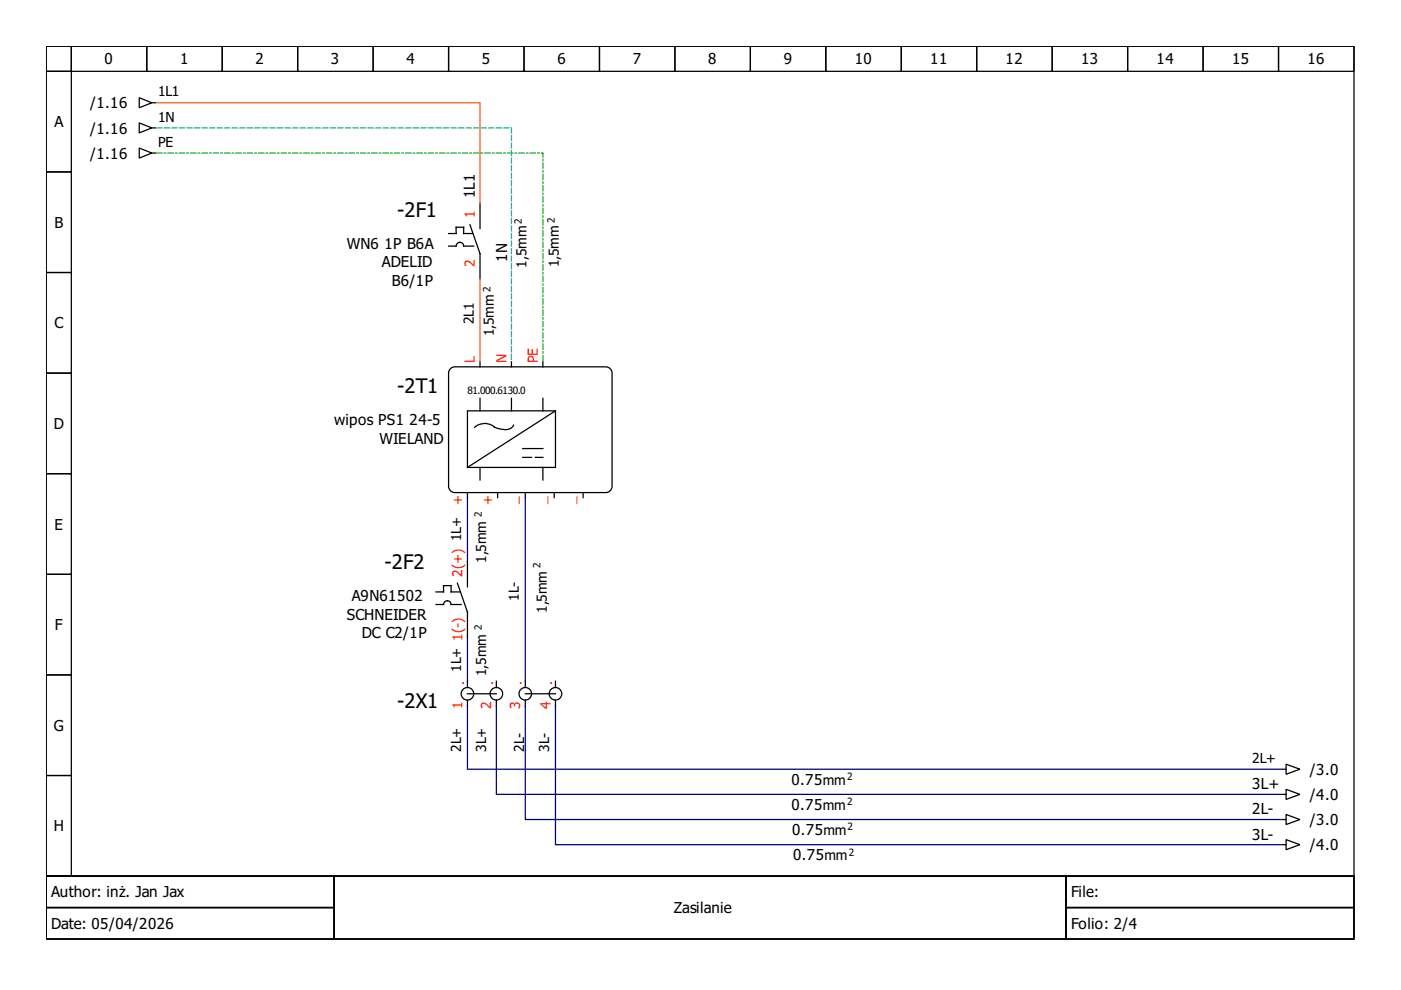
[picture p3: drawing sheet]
<svg xmlns="http://www.w3.org/2000/svg" width="297mm" height="210mm" viewBox="0 0 297 210" stroke-linecap="round" stroke-linejoin="round" font-family="sans-serif">
<g fill="none" stroke="#000" stroke-width=".27">
<path d="M9.8 9.8h277.3v176h-277.3zM9.8 9.8h5.3v5.3h-5.3zM9.8 15.1h5.3v21.4h-5.3zM15.1 9.8h16v5.3h-16zM31.1 9.8h16v5.3h-16zM47.1 9.8h16v5.3h-16zM63.1 9.8h16v5.3h-16zM79.1 9.8h16v5.3h-16zM95.1 9.8h16v5.3h-16zM111.1 9.8h16v5.3h-16zM127.1 9.8h16v5.3h-16zM143.1 9.8h16v5.3h-16z"/>
<path d="M159.1 9.8h16v5.3h-16zM175.1 9.8h16v5.3h-16zM191.1 9.8h16v5.3h-16zM207.1 9.8h16v5.3h-16zM223.1 9.8h16v5.3h-16zM239.1 9.8h16v5.3h-16zM255.1 9.8h16v5.3h-16zM271.1 9.8h16v5.3h-16zM9.8 36.5h5.3v21.3h-5.3zM29.5 31.4l2.7 1.1-2.7 1zM29.5 26.1l2.7 1-2.7 1.1zM29.5 20.7l2.7 1.1-2.7 1.1z"/>
<path d="M32.2 32.5h.8M32.2 27.1h.8M32.2 21.8h.8M9.8 57.8h5.3v21.3h-5.3zM95.1 52.2h1.6a.8 .8 0 0 1 .8-.8 .8 .8 0 0 1 .8 .8h2.1M95.1 49.5h1.6v-1.3h1.6v1.3h1.9M99.6 47.6l2.2 6.2v5.3M101.8 43.1v5.3M9.8 79.1h5.3v21.3h-5.3zM95.4 78.3l.6-.5h.4h32a1.33 1.33 0 0 1 1.4 1.3v24a1.33 1.33 0 0 1-1.4 1.3h-32a1.33 1.33 0 0 1-1.3-1.3v-24zM101.8 76.7v1.1M108.4 76.7v1.1"/>
<path d="M115.1 76.7v1.1M99.1 87.1h18.7v12h-18.7zM101.8 84.4v2.7M101.8 99.1v2.7M103.1 89.8a3.5 3.5 0 0 0-2.5 .8M103.3 89.8l1.1 .4 .4 .4M104.8 90.5l.6 .3 1.5 .3M108.4 84.4v2.7M108.9 90.1a1.83 1.83 0 0 1-1.8 1M110.8 95.1h4.3M110.8 97h1.9M113.5 97h1.6"/>
<path d="M115.1 84.4v2.7M115.1 99.1v2.7M117.8 87.1l-18.7 12M9.8 100.4h5.3v21.4h-5.3zM99.1 104.4v1.1M99.1 119.1v5.3M105.5 104.4v1.1M111.4 104.4v1.1M117.5 104.4v1.1M123.6 104.4v1.1M9.8 121.8h5.3v21.3h-5.3zM92.4 128.2h1.6a.8 .8 0 0 1 .8-.8 .8 .8 0 0 1 .8 .8h2.2"/>
<path d="M92.4 125.5h1.6v-1.3h1.6v1.3h1.9M97 123.6l2.1 6.2v5.3M9.8 143.1h5.3v21.3h-5.3zM99.1 144.4v1.4M99.1 148.4v1.4M99.1 147.1h6.1M105.2 144.4v1.4M105.2 148.4v1.4M111.4 144.4v1.4M111.4 148.4v1.4M111.4 147.1h6.4M117.8 144.4v1.4"/>
<path d="M117.8 148.4v1.4M9.8 164.4h5.3v21.4h-5.3zM271.9 168.4h.8M271.9 179.1h.8M271.9 173.8h.8M271.9 163.1h.8M272.7 167.4l2.9 1-2.9 1.1zM272.7 178l2.9 1.1-2.9 1.1zM272.7 172.7l2.9 1.1-2.9 1zM272.7 162l2.9 1.1-2.9 1.1zM9.8 185.8h277.3v13.3h-277.3zM9.8 185.8h61v6.6h-61z"/>
<path d="M9.8 192.4h61v6.7h-61zM70.8 185.8h155.2v13.3h-155.2zM226 185.8h61.1v6.6h-61.1zM226 192.4h61.1v6.7h-61.1z"/>
<circle cx="99.1" cy="147.1" r="1.33"/>
<circle cx="105.2" cy="147.1" r="1.33"/>
<circle cx="111.4" cy="147.1" r="1.33"/>
<circle cx="117.8" cy="147.1" r="1.33"/>
</g>
<path d="M33.3 27.1h75.1v49.6" fill="none" stroke="#0af" stroke-width=".27" stroke-dasharray="1.1 .5"/>
<path d="M99.1 105.5v13.6M111.4 105.5v38.9M99.1 135.1v9.3M99.1 149.8v13.3h172.5M105.2 149.8v18.6h166.4M111.4 149.8v24h160.2M117.8 149.8v29.3h153.8" fill="none" stroke="#00007f" stroke-width=".27"/>
<path d="M33.3 32.5h81.8v44.2" fill="none" stroke="#0a0" stroke-width=".27" stroke-dasharray="1.1 .5 .3 .5"/>
<path d="M33.3 21.8h68.5v21.3M101.8 59.1v17.6" fill="none" stroke="#f50" stroke-width=".27"/>
<g font-size="4.3">
<text x="84.2" y="46">-2F1</text>
<text x="84.2" y="83.4">-2T1</text>
<text x="81.5" y="120.7">-2F2</text>
<text x="84.2" y="150">-2X1</text>
</g>
<g font-size="3.2">
<text x="22.2" y="13.7">0</text>
<text x="38.2" y="13.7">1</text>
<text x="54.2" y="13.7">2</text>
<text x="70.2" y="13.7">3</text>
<text x="86.2" y="13.7">4</text>
<text x="102.2" y="13.7">5</text>
<text x="118.2" y="13.7">6</text>
<text x="134.2" y="13.7">7</text>
<text x="150.2" y="13.7">8</text>
<text x="166.2" y="13.7">9</text>
<text x="181.2" y="13.7">10</text>
<text x="197.2" y="13.7">11</text>
<text x="213.2" y="13.7">12</text>
<text x="229.2" y="13.7">13</text>
<text x="245.2" y="13.7">14</text>
<text x="261.2" y="13.7">15</text>
<text x="277.2" y="13.7">16</text>
<text x="19.1" y="23">/1.16</text>
<text x="11.5" y="27">A</text>
<text x="19.1" y="28.3">/1.16</text>
<text x="19.1" y="33.7">/1.16</text>
<text x="100.7" y="42.1" transform="rotate(-90 100.7 42.1)">1L1</text>
<text x="11.5" y="48.3">B</text>
<text x="73.5" y="52.7">WN6</text>
<text x="81.5" y="52.7">1P B6A</text>
<text x="81" y="56.7">ADELID</text>
<text x="107.6" y="55.6" transform="rotate(-90 107.6 55.6)">1N</text>
<text x="83.1" y="60.7">B6/1P</text>
<text x="11.5" y="69.6">C</text>
<text x="11.4" y="91">D</text>
<text x="70.8" y="90">wipos PS1</text>
<text x="80.4" y="94">WIELAND</text>
<text x="86.8" y="90">24-5</text>
<text x="11.5" y="112.3">E</text>
<text x="73.5" y="131.4">SCHNEIDER</text>
<text x="74.6" y="127.4">A9N61502</text>
<text x="11.7" y="133.6">F</text>
<text x="76.7" y="135.4">DC C2/1P</text>
<text x="11.4" y="155">G</text>
<text x="167.8" y="166.5">0.75mm</text>
<text x="265.5" y="167.4">3L+</text>
<text x="277.7" y="164.3">/3.0</text>
<text x="167.8" y="171.7">0.75mm</text>
<text x="265.5" y="172.7">2L-</text>
<text x="277.7" y="169.6">/4.0</text>
<text x="11.4" y="176.3">H</text>
<text x="167.9" y="177">0.75mm</text>
<text x="265.5" y="178">3L-</text>
<text x="277.7" y="175">/3.0</text>
<text x="168.2" y="182.4">0.75mm</text>
<text x="277.7" y="180.3">/4.0</text>
<text x="10.9" y="190.3">Author: inż. Jan Jax</text>
<text x="227.1" y="190.3">File:</text>
<text x="10.9" y="197">Date: 05/04/2026</text>
<text x="142.8" y="193.6">Zasilanie</text>
<text x="227.1" y="197">Folio: 2/4</text>
</g>
<g font-size="2.9">
<text x="33.5" y="20.5">1L1</text>
<text x="33.5" y="25.8">1N</text>
<text x="33.5" y="31.1">PE</text>
<text x="111.6" y="56.7" transform="rotate(-90 111.6 56.7)">1,5mm</text>
<text x="118.5" y="56.7" transform="rotate(-90 118.5 56.7)">1,5mm</text>
<text x="100.4" y="68.7" transform="rotate(-90 100.4 68.7)">2L1</text>
<text x="104.7" y="71.3" transform="rotate(-90 104.7 71.3)">1,5mm</text>
<text x="103.1" y="119.4" transform="rotate(-90 103.1 119.4)">1,5mm</text>
<text x="110" y="127.4" transform="rotate(-90 110 127.4)">1L-</text>
<text x="115.9" y="130" transform="rotate(-90 115.9 130)">1,5mm</text>
<text x="97.8" y="142.4" transform="rotate(-90 97.8 142.4)">1L+ 1(-)</text>
<text x="103.1" y="143.4" transform="rotate(-90 103.1 143.4)">1,5mm</text>
<text x="97.8" y="159.4" transform="rotate(-90 97.8 159.4)">2L+</text>
<text x="103.1" y="159.4" transform="rotate(-90 103.1 159.4)">3L+</text>
<text x="111.1" y="159.4" transform="rotate(-90 111.1 159.4)">2L-</text>
<text x="116.4" y="159.4" transform="rotate(-90 116.4 159.4)">3L-</text>
<text x="265.5" y="161.8">2L+</text>
</g>
<g font-size="2.9" fill="#f00">
<text x="100.7" y="46.3" transform="rotate(-90 100.7 46.3)">1</text>
<text x="100.7" y="56.7" transform="rotate(-90 100.7 56.7)">2</text>
<text x="100.7" y="77" transform="rotate(-90 100.7 77)">L</text>
<text x="107.4" y="77" transform="rotate(-90 107.4 77)">N</text>
<text x="114" y="77" transform="rotate(-90 114 77)">PE</text>
<text x="98" y="107.1" transform="rotate(-90 98 107.1)">+</text>
<text x="104.4" y="107.1" transform="rotate(-90 104.4 107.1)">+</text>
<text x="109.8" y="106.8" transform="rotate(-90 109.8 106.8)">_</text>
<text x="115.9" y="106.8" transform="rotate(-90 115.9 106.8)">_</text>
<text x="122" y="106.8" transform="rotate(-90 122 106.8)">_</text>
<text x="98" y="122.3" transform="rotate(-90 98 122.3)">2(+) 1L+</text>
<text x="97.8" y="145">.</text>
<text x="103.9" y="145">.</text>
<text x="110" y="145">.</text>
<text x="116.4" y="145">.</text>
<text x="98" y="150.3" transform="rotate(-90 98 150.3)">1</text>
<text x="104.2" y="150.3" transform="rotate(-90 104.2 150.3)">2</text>
<text x="110.3" y="150.3" transform="rotate(-90 110.3 150.3)">3</text>
<text x="116.7" y="150.3" transform="rotate(-90 116.7 150.3)">4</text>
</g>
<g font-size="2.1">
<text x="110.7" y="47.5" transform="rotate(-90 110.7 47.5)">2</text>
<text x="117.6" y="47.4" transform="rotate(-90 117.6 47.4)">2</text>
<text x="104" y="62" transform="rotate(-90 104 62)">2</text>
<text x="99.1" y="83.6">81.000.6130.0</text>
<text x="102.2" y="109.5" transform="rotate(-90 102.2 109.5)">2</text>
<text x="114.6" y="120.5" transform="rotate(-90 114.6 120.5)">2</text>
<text x="102.2" y="133.7" transform="rotate(-90 102.2 133.7)">2</text>
<text x="179.6" y="165.4">2</text>
<text x="179.6" y="170.7">2</text>
<text x="179.7" y="176">2</text>
<text x="180" y="181.4">2</text>
</g>
</svg>
